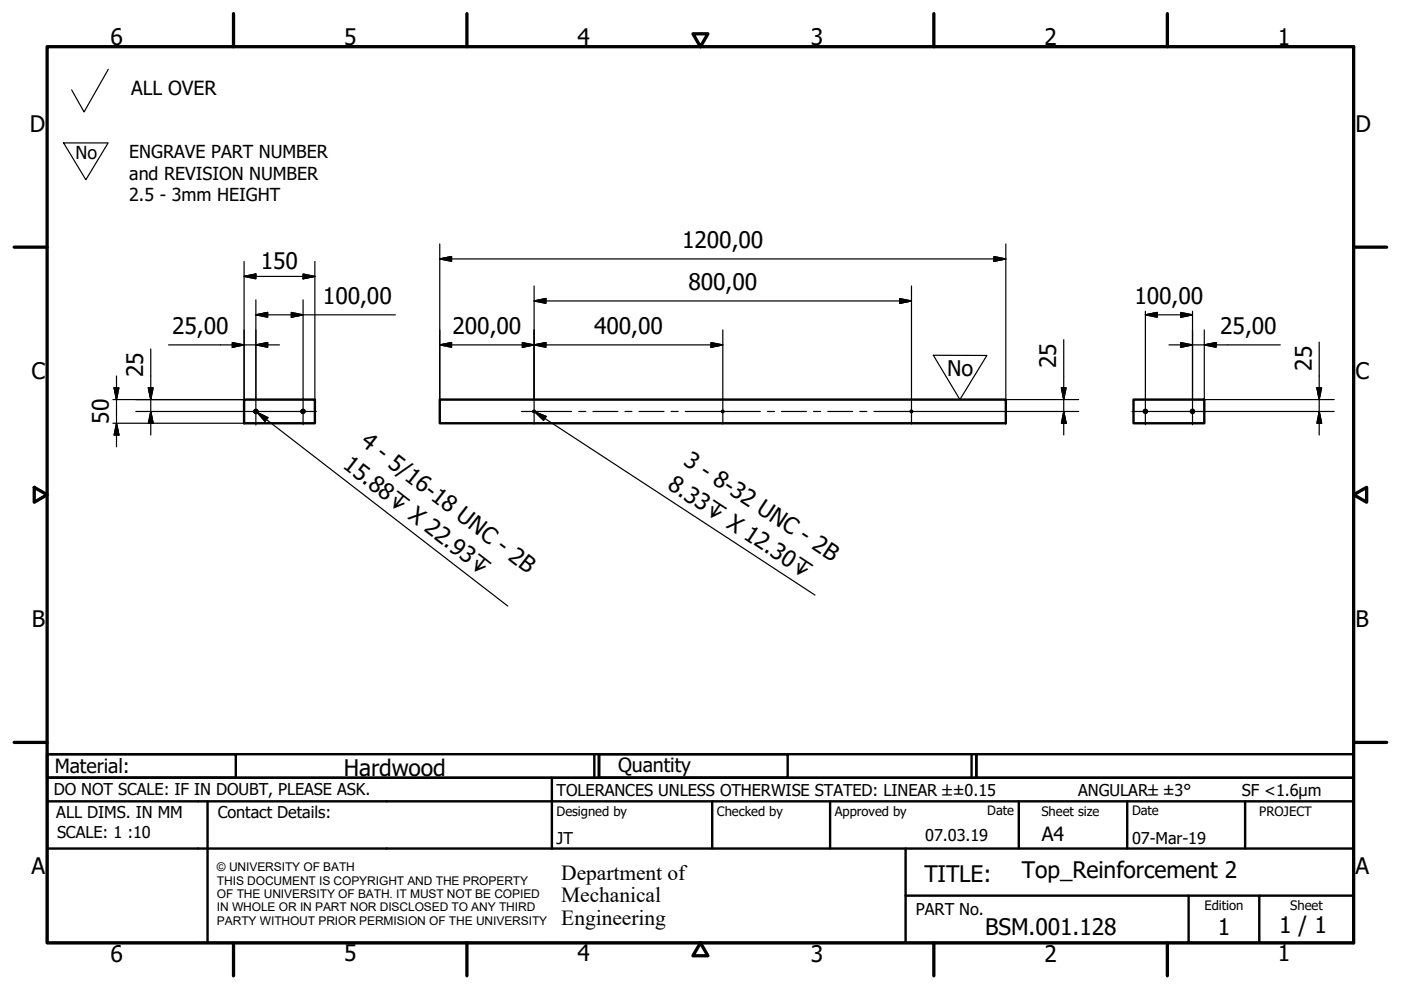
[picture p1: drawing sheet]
<svg xmlns="http://www.w3.org/2000/svg" width="297mm" height="210mm" viewBox="0 0 297 210" stroke-linecap="round" stroke-linejoin="round" font-family="sans-serif">
<!-- layer: Visible (ISO) -->
<g fill="none" stroke="#000" stroke-width=".51">
<path d="M51.8 84.7h15v5h-15zM93.2 84.7h120.1v5h-120.1zM240.3 84.7h15v5h-15z"/>
<circle cx="54.3" cy="87.2" r=".33"/>
<circle cx="64.3" cy="87.2" r=".33"/>
<circle cx="113.3" cy="87.2" r=".16"/>
<circle cx="153.2" cy="87.2" r=".16"/>
<circle cx="193.2" cy="87.2" r=".16"/>
<circle cx="242.8" cy="87.2" r=".33"/>
<circle cx="252.8" cy="87.2" r=".33"/>
</g>
<!-- layer: Visible Narrow (ISO) -->
<path d="M54.6 87.3a.39 .39 0 0 0-.3-.5 .39 .39 0 0 0-.4 .4 .39 .39 0 0 0 .3 .4M64.6 87.3a.39 .39 0 0 0-.3-.5 .39 .39 0 0 0-.4 .4 .39 .39 0 0 0 .3 .4M113.3 87l-.2 .1v.2l.3 .1 .1-.1M153.3 87l-.2 .1v.2l.3 .1v-.1M193.3 87l-.2 .1v.2l.3 .1v-.1M242.4 87.3a.39 .39 0 0 1 .4-.5 .39 .39 0 0 1 .4 .4 .39 .39 0 0 1-.3 .4M252.4 87.3a.39 .39 0 0 1 .4-.5 .39 .39 0 0 1 .4 .4 .39 .39 0 0 1-.3 .4" fill="none" stroke="#000" stroke-width=".36"/>
<!-- layer: Border (ISO) -->
<g fill="none" stroke="#000" stroke-width=".7">
<path d="M10 9.9h277v190h-277zM49.5 2.9v7M99 2.9v7M146.9 7.2h3.2l-1.6 2.7zM198 2.9v7M247.5 2.9v7M3 52.4h7M287 52.4h7M7.3 103.3l2.7 1.6-2.7 1.6zM287 104.9l2.8-1.6v3.2zM3 157.4h7M287 157.4h7"/>
<path d="M49.5 199.9v7M99 199.9v7M148.5 199.9l1.6 2.7h-3.2zM198 199.9v7M247.5 199.9v7"/>
</g>
<!-- layer: Title (ISO) -->
<g fill="none" stroke="#000" stroke-width=".51">
<path d="M10 159.9h40v5h-40zM10 159.9h117v5h-117zM126 159.9v5M127 159.9h40v5h-40zM127 159.9h80v5h-80zM206 159.9v5M207 159.9h80v5h-80zM10 169.9v-5h277v5M10 169.9h277v30h-277zM10 179.9h277M44 169.9v30M117 164.9v15"/>
<path d="M151 169.9v10M176 169.9v10M192 179.9v20M216 169.9v10M239 169.9v10M264 169.9v10M192 189.9h95M252 189.9v10M267 189.9v10"/>
</g>
<!-- layer: Sketch Geometry (ISO) -->
<path d="M23 14.7l-5.2 9-2.6-4.6M13.5 30.3h9.4l-4.7 7.8zM197.9 75.3l11.3 .1-5.7 9.3z" fill="none" stroke="#000" stroke-width=".25"/>
<path d="M203.5 94.1h.1" fill="none" stroke="#fff" stroke-width=".21"/>
<!-- layer: Center Mark (ISO) -->
<path d="M54.3 84.3v5.8M64.3 84.4v5.7M113.2 84.6v5.3M153.2 84.6v5.3M193.3 84.6v5.3M242.8 84.4v5.7M252.8 84.4v5.7" fill="none" stroke="#000" stroke-width=".25"/>
<!-- layer: Centerline (ISO) -->
<g fill="none" stroke="#000" stroke-width=".25">
<path d="M51.4 87.2h15.7M110.6 87.2h10.6M122.7 87.2h1.5M125.7 87.2h5.3M132.5 87.2h1.5M135.5 87.2h5.3M142.3 87.2h1.5M145.3 87.2h15.9M162.7 87.2h1.5M165.7 87.2h5.3M172.5 87.2h1.5M175.5 87.2h5.3"/>
<path d="M182.3 87.2h1.5M185.3 87.2h10.6M240 87.2h15.7"/>
</g>
<!-- layer: Symbol (ISO) -->
<path d="M54.5 87.4l2.3 1.2-.6 .8zM54.5 87.4l53.2 41.1M113.4 87.3l2.4 1-.6 .8zM113.4 87.3l59.4 38.9" fill="none" stroke="#000" stroke-width=".25"/>
<path d="M54.5 87.4l2.3 1.2zM54.5 87.4l2.3 1.2-.6 .8zM113.4 87.3l2.4 1zM113.4 87.3l2.4 1-.6 .8z" fill="#000" stroke="#000" stroke-width=".25"/>
<!-- layer: Dimension (ISO) -->
<g fill="none" stroke="#000" stroke-width=".25">
<path d="M51.8 58.6l2.5-.5v1zM51.8 58.6h15M51.8 55.4v29.3h-27.9M64.3 58.1l2.5 .5-2.5 .5zM66.8 55.4v29.3M93.2 54.9l2.5-.5v1zM93.2 54.9h120.1M93.2 51.7v33M210.7 54.4l2.6 .5-2.6 .5zM213.3 51.7v33h15.4M24.7 79.7v15M32 74v18.2"/>
<path d="M35.7 73.1h23.5M49.3 72.6l2.5 .5-2.5 .5zM54.3 73.1l2.4-.5v1zM54.3 66.8l2.4-.6v1.1zM54.3 63.6v20.7M54.3 66.8h29.5M61.8 66.2l2.5 .6-2.5 .5zM64.3 63.6v20.8M93.2 73.1l2.5-.5v1zM93.2 73.1h60M110.7 72.6l2.5 .5-2.5 .5zM113.2 73.1l2.5-.5v1z"/>
<path d="M113.2 63.8l2.5-.5v1zM113.2 60.6v24M113.2 63.8h80.1M150.7 72.6l2.5 .5-2.5 .5zM153.2 69.9v14.7M190.8 63.3l2.5 .5-2.5 .5zM193.3 60.6v24M225.5 72v20.2M242.8 66.8l2.5-.6v1.1zM242.8 66.8h10M242.8 66v18.4M247.8 73.1h23.6"/>
<path d="M250.3 72.6l2.5 .5-2.5 .5zM250.3 66.2l2.5 .6-2.5 .5zM252.8 66v18.4M255.3 73.1l2.5-.5v1zM255.3 69.9v14.8h27.6M279.7 72.5v19.7M23.9 89.7h27.9M24.2 82.2h1l-.5 2.5zM24.7 89.7l.5 2.5h-1zM28.8 87.2h22.6M31.5 82.2h1l-.5 2.5zM32 87.2l.5 2.5h-1z"/>
<path d="M195.9 87.2h32.8M225 82.2h1l-.5 2.5zM225.5 87.2l.5 2.5h-1zM255.7 87.2h27.2M279.2 82.2h1l-.5 2.5zM279.7 87.2l.5 2.5h-1z"/>
</g>
<g fill="#000" stroke="#000" stroke-width=".25">
<path d="M51.8 58.6l2.5-.5zM51.8 58.6l2.5-.5v1zM64.3 59.1l2.5-.5zM64.3 58.1l2.5 .5-2.5 .5zM93.2 54.9l2.5-.5zM93.2 54.9l2.5-.5v1zM210.7 55.4l2.6-.5zM210.7 54.4l2.6 .5-2.6 .5zM49.3 73.6l2.5-.5zM49.3 72.6l2.5 .5-2.5 .5zM54.3 73.1l2.4-.5zM54.3 73.1l2.4-.5v1z"/>
<path d="M54.3 66.8l2.4-.6zM54.3 66.8l2.4-.6v1.1zM61.8 67.3l2.5-.5zM61.8 66.2l2.5 .6-2.5 .5zM93.2 73.1l2.5-.5zM93.2 73.1l2.5-.5v1zM110.7 73.6l2.5-.5zM110.7 72.6l2.5 .5-2.5 .5zM113.2 73.1l2.5-.5zM113.2 73.1l2.5-.5v1zM113.2 63.8l2.5-.5zM113.2 63.8l2.5-.5v1z"/>
<path d="M150.7 73.6l2.5-.5zM150.7 72.6l2.5 .5-2.5 .5zM190.8 64.3l2.5-.5zM190.8 63.3l2.5 .5-2.5 .5zM242.8 66.8l2.5-.6zM242.8 66.8l2.5-.6v1.1zM250.3 73.6l2.5-.5zM250.3 72.6l2.5 .5-2.5 .5zM250.3 67.3l2.5-.5zM250.3 66.2l2.5 .6-2.5 .5zM255.3 73.1l2.5-.5zM255.3 73.1l2.5-.5v1z"/>
<path d="M24.2 82.2l.5 2.5zM24.2 82.2h1l-.5 2.5zM24.7 89.7l.5 2.5zM24.7 89.7l.5 2.5h-1zM31.5 82.2l.5 2.5zM31.5 82.2h1l-.5 2.5zM32 87.2l.5 2.5zM32 87.2l.5 2.5h-1zM225 82.2l.5 2.5zM225 82.2h1l-.5 2.5zM225.5 87.2l.5 2.5zM225.5 87.2l.5 2.5h-1z"/>
<path d="M279.2 82.2l.5 2.5zM279.2 82.2h1l-.5 2.5zM279.7 87.2l.5 2.5zM279.7 87.2l.5 2.5h-1z"/>
</g>
<g font-size="4.8">
<text x="23.4" y="9.5">6</text>
<text x="72.9" y="9.5">5</text>
<text x="122.4" y="9.5">4</text>
<text x="171.9" y="9.5">3</text>
<text x="221.4" y="9.5">2</text>
<text x="270.9" y="9.5">1</text>
<text x="6.3" y="27.9">D</text>
<text x="287.4" y="27.9">D</text>
<text x="144.6" y="52.5">1200,00</text>
<text x="55.3" y="57">150</text>
<text x="68.5" y="64.4">100,00</text>
<text x="145.9" y="61.4">800,00</text>
<text x="240.5" y="64.4">100,00</text>
<text x="36.5" y="70.7">25,00</text>
<text x="95.9" y="70.7">200,00</text>
<text x="125.9" y="70.7">400,00</text>
<text x="258.7" y="70.7">25,00</text>
<text x="6.7" y="80.4">C</text>
<text x="30.4" y="80" transform="rotate(-90 30.4 80)">25</text>
<text x="223.9" y="78.1" transform="rotate(-90 223.9 78.1)">25</text>
<text x="278.1" y="78.6" transform="rotate(-90 278.1 78.6)">25</text>
<text x="287.4" y="80.4">C</text>
<text x="23.1" y="89.9" transform="rotate(-90 23.1 89.9)">50</text>
<text x="76.2" y="94.2" transform="rotate(38 76.2 94.2)">4 - 5/16-18 UNC - 2B</text>
<text x="72.5" y="99.1" transform="rotate(38 72.5 99.1)">15.88↧ X 22.93↧</text>
<text x="144.7" y="98.4" transform="rotate(33 144.7 98.4)">3 - 8-32 UNC - 2B</text>
<text x="141.3" y="103.5" transform="rotate(33 141.3 103.5)">8.33↧ X 12.30↧</text>
<text x="6.8" y="132.9">B</text>
<text x="287.4" y="132.9">B</text>
<text x="72.9" y="164.6">Hardwood</text>
<text x="6.7" y="185.4">A</text>
<text x="287.4" y="185.4">A</text>
<text x="196" y="187">TITLE:</text>
<text x="216.7" y="186.3">Top_Reinforcement 2</text>
<text x="271.2" y="197.9">1 / 1</text>
<text x="23.4" y="203.9">6</text>
<text x="72.9" y="203.8">5</text>
<text x="122.4" y="203.8">4</text>
<text x="171.9" y="203.9">3</text>
<text x="208.9" y="198.2">BSM.001.128</text>
<text x="221.4" y="203.9">2</text>
<text x="258.2" y="198.2">1</text>
<text x="270.9" y="203.8">1</text>
</g>
<g font-size="4.6">
<text x="200.8" y="79.8">No</text>
<text x="119" y="186.5">Department of</text>
<text x="119" y="191.3">Mechanical</text>
<text x="119" y="196">Engineering</text>
</g>
<g font-size="4.1">
<text x="27.8" y="20.1">ALL OVER</text>
<text x="11.6" y="163.9">Material:</text>
<text x="131" y="163.7">Quantity</text>
<text x="220.9" y="178.4">A4</text>
</g>
<g font-size="3.8">
<text x="16" y="33.6">No</text>
<text x="27.4" y="33.5">ENGRAVE PART NUMBER</text>
<text x="27.4" y="38.1">and REVISION NUMBER</text>
<text x="27.4" y="42.6">2.5 - 3mm HEIGHT</text>
</g>
<g font-size="3.5">
<text x="11.4" y="168.5">DO NOT SCALE: IF IN DOUBT, PLEASE ASK.</text>
<text x="11.9" y="173.5">ALL DIMS. IN MM</text>
<text x="46.2" y="173.5">Contact Details:</text>
<text x="118" y="168.8">TOLERANCES UNLESS OTHERWISE STATED: LINEAR ±±0.15</text>
<text x="228.6" y="168.8">ANGULAR±±3°</text>
<text x="263.3" y="168.8">SF &lt;1.6µm</text>
<text x="12.1" y="177.6">SCALE: 1 :10</text>
<text x="118" y="178.9">JT</text>
<text x="196.2" y="178.3">07.03.19</text>
<text x="240" y="178.9">07-Mar-19</text>
<text x="194.2" y="194.1">PART No.</text>
</g>
<g font-size="2.8">
<text x="118" y="173">Designed by</text>
<text x="152" y="173">Checked by</text>
<text x="177" y="173">Approved by</text>
<text x="209.3" y="172.9">Date</text>
<text x="220.8" y="173">Sheet size</text>
<text x="240" y="172.9">Date</text>
<text x="267" y="172.9">PROJECT</text>
<text x="255.4" y="193">Edition</text>
<text x="273.6" y="193">Sheet</text>
</g>
<g font-size="2.5">
<text x="46" y="184.7">© UNIVERSITY OF BATH</text>
<text x="46" y="187.6">THIS DOCUMENT IS COPYRIGHT AND THE PROPERTY</text>
<text x="46" y="190.4">OF THE UNIVERSITY OF BATH. IT MUST NOT BE COPIED</text>
<text x="46" y="193.2">IN WHOLE OR IN PART NOR DISCLOSED TO ANY THIRD</text>
<text x="46" y="196.1">PARTY WITHOUT PRIOR PERMISION OF THE UNIVERSITY</text>
</g>
</svg>
